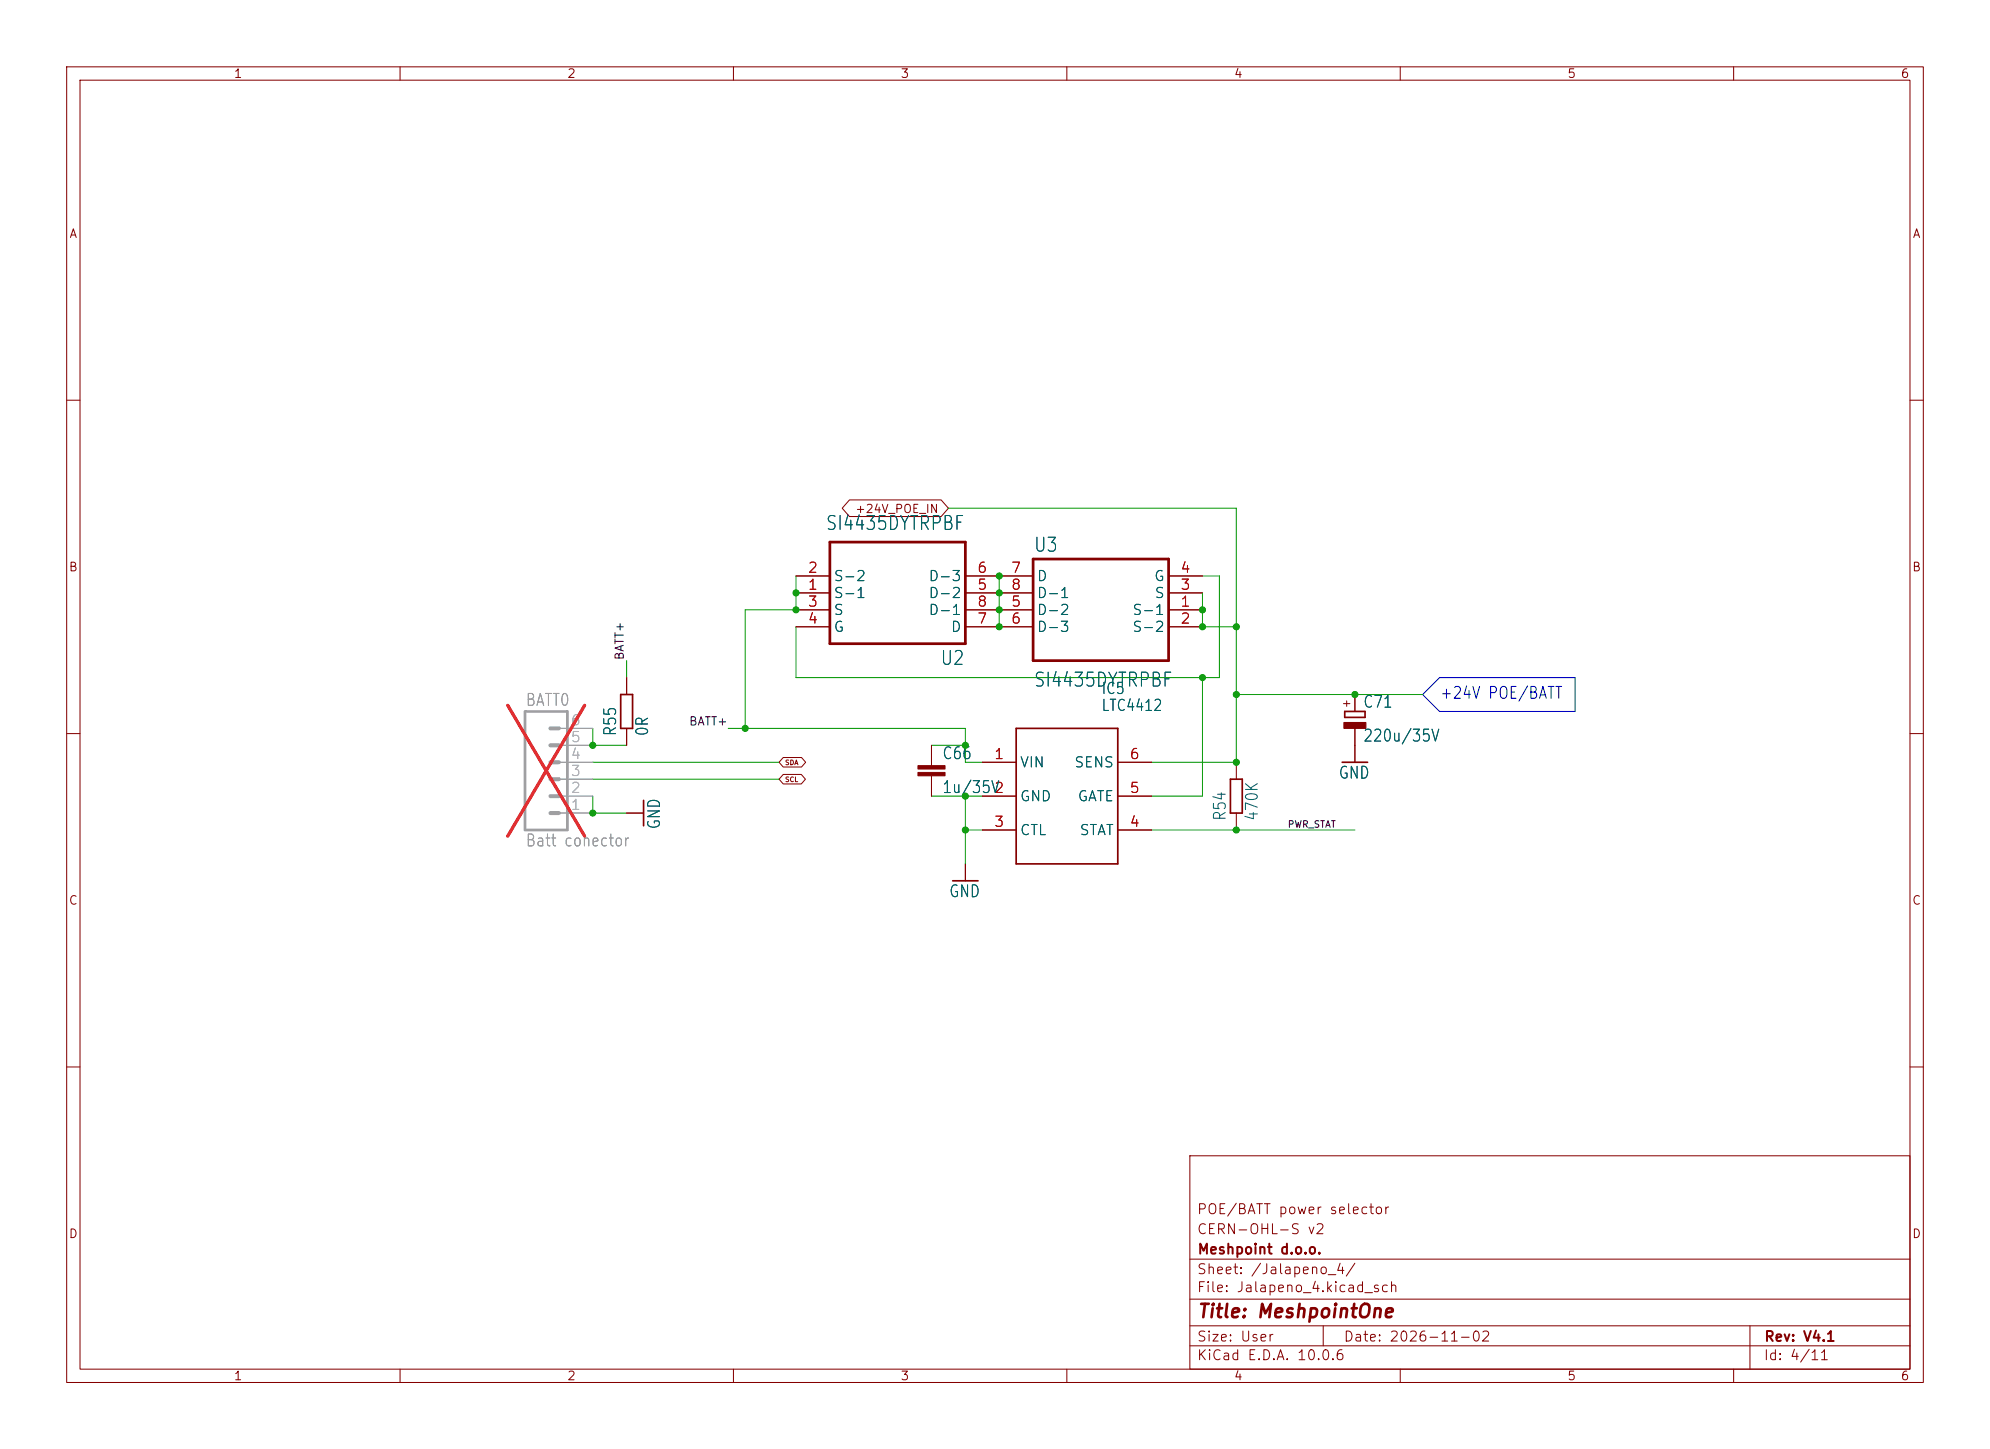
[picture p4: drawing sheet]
(kicad_sch
 (version 20260306)
 (generator "eeschema")
 (generator_version "10.0")
 (paper "User" 298.45 217.322)
 (title_block
  (title "${project_name} ")
  (date "2026-11-02")
  (rev "${project_version} ")
  (company "${project_creator}")
  (comment 1 "${project_license}")
  (comment 2 "POE/BATT power selector"))
 (lib_symbols
  (symbol "Jalapeno-eagle-import:C-EUC0402" (exclude_from_sim no) (in_bom yes) (on_board yes)
   (in_pos_files yes)
   (duplicate_pin_numbers_are_jumpers no)
   (property "Reference" "C" (at 1.524 0.381 0) (show_name no) (do_not_autoplace no) (effects (font (size 1.778 1.5113)) (justify left bottom)))
   (property "Value" "" (at 1.524 -4.699 0) (show_name no) (do_not_autoplace no) (effects (font (size 1.778 1.5113)) (justify left bottom)))
   (property "Footprint" "Jalapeno:C0402" (at 0 0 0) (show_name no) (do_not_autoplace no) (hide yes) (effects (font (size 1.27 1.27))))
   (property "Datasheet" "" (at 0 0 0) (show_name no) (do_not_autoplace no) (hide yes) (effects (font (size 1.27 1.27))))
   (property "Description" "CAPACITOR, European symbol" (at 0 0 0) (show_name no) (do_not_autoplace no) (hide yes) (effects (font (size 1.27 1.27))))
   (property "ki_locked" "" (at 0 0 0) (show_name no) (do_not_autoplace no) (effects (font (size 1.27 1.27))))
   (symbol "C-EUC0402_1_0"
    (rectangle (start -2.032 -1.016) (end 2.032 -0.508) (stroke (width 0) (type default)) (fill (type outline)))
    (rectangle (start -2.032 -2.032) (end 2.032 -1.524) (stroke (width 0) (type default)) (fill (type outline)))
    (polyline (pts (xy 0 0) (xy 0 -0.508)) (stroke (width 0.1524) (type solid)) (fill (type none)))
    (polyline (pts (xy 0 -2.54) (xy 0 -2.032)) (stroke (width 0.1524) (type solid)) (fill (type none)))
    (pin passive line (at 0 2.54 270) (length 2.54) (name "1" (effects (font (size 0 0)))) (number "1" (effects (font (size 0 0)))))
    (pin passive line (at 0 -5.08 90) (length 2.54) (name "2" (effects (font (size 0 0)))) (number "2" (effects (font (size 0 0))))))
   (embedded_fonts no))
  (symbol "Jalapeno-eagle-import:CPOL-EU153CLV-1010" (exclude_from_sim no) (in_bom yes) (on_board yes)
   (in_pos_files yes)
   (duplicate_pin_numbers_are_jumpers no)
   (property "Reference" "C" (at 1.143 0.4826 0) (show_name no) (do_not_autoplace no) (effects (font (size 1.778 1.5113)) (justify left bottom)))
   (property "Value" "" (at 1.143 -4.5974 0) (show_name no) (do_not_autoplace no) (effects (font (size 1.778 1.5113)) (justify left bottom)))
   (property "Footprint" "Jalapeno:153CLV-1010" (at 0 0 0) (show_name no) (do_not_autoplace no) (hide yes) (effects (font (size 1.27 1.27))))
   (property "Datasheet" "" (at 0 0 0) (show_name no) (do_not_autoplace no) (hide yes) (effects (font (size 1.27 1.27))))
   (property "Description" "POLARIZED CAPACITOR, European symbol" (at 0 0 0) (show_name no) (do_not_autoplace no) (hide yes) (effects (font (size 1.27 1.27))))
   (property "ki_locked" "" (at 0 0 0) (show_name no) (do_not_autoplace no) (effects (font (size 1.27 1.27))))
   (symbol "CPOL-EU153CLV-1010_1_0"
    (rectangle (start -1.651 -2.54) (end 1.651 -1.651) (stroke (width 0) (type default)) (fill (type outline)))
    (polyline (pts (xy -1.524 0) (xy -1.524 -0.889)) (stroke (width 0.254) (type solid)) (fill (type none)))
    (polyline (pts (xy -1.524 0) (xy 1.524 0)) (stroke (width 0.254) (type solid)) (fill (type none)))
    (polyline (pts (xy -1.524 -0.889) (xy 1.524 -0.889)) (stroke (width 0.254) (type solid)) (fill (type none)))
    (polyline (pts (xy 1.524 -0.889) (xy 1.524 0)) (stroke (width 0.254) (type solid)) (fill (type none)))
    (text "+" (at -0.5842 0.4064 900) (effects (font (size 1.27 1.0795)) (justify left bottom)))
    (pin passive line (at 0 2.54 270) (length 2.54) (name "+" (effects (font (size 0 0)))) (number "+" (effects (font (size 0 0)))))
    (pin passive line (at 0 -5.08 90) (length 2.54) (name "-" (effects (font (size 0 0)))) (number "-" (effects (font (size 0 0))))))
   (embedded_fonts no))
  (symbol "Jalapeno-eagle-import:LTC4412" (exclude_from_sim no) (in_bom yes) (on_board yes)
   (in_pos_files yes)
   (duplicate_pin_numbers_are_jumpers no)
   (property "Reference" "" (at 5.08 15.24 0) (show_name no) (do_not_autoplace no) (effects (font (size 1.6764 1.4249)) (justify left bottom)))
   (property "Value" "" (at 5.08 12.7 0) (show_name no) (do_not_autoplace no) (effects (font (size 1.6764 1.4249)) (justify left bottom)))
   (property "Footprint" "Jalapeno:TSOT23" (at 0 0 0) (show_name no) (do_not_autoplace no) (hide yes) (effects (font (size 1.27 1.27))))
   (property "Datasheet" "" (at 0 0 0) (show_name no) (do_not_autoplace no) (hide yes) (effects (font (size 1.27 1.27))))
   (property "Description" "" (at 0 0 0) (show_name no) (do_not_autoplace no) (hide yes) (effects (font (size 1.27 1.27))))
   (property "ki_locked" "" (at 0 0 0) (show_name no) (do_not_autoplace no) (effects (font (size 1.27 1.27))))
   (symbol "LTC4412_1_0"
    (polyline (pts (xy -7.62 10.16) (xy -7.62 -10.16)) (stroke (width 0.254) (type solid)) (fill (type none)))
    (polyline (pts (xy -7.62 -10.16) (xy 7.62 -10.16)) (stroke (width 0.254) (type solid)) (fill (type none)))
    (polyline (pts (xy 7.62 10.16) (xy -7.62 10.16)) (stroke (width 0.254) (type solid)) (fill (type none)))
    (polyline (pts (xy 7.62 -10.16) (xy 7.62 10.16)) (stroke (width 0.254) (type solid)) (fill (type none)))
    (pin bidirectional line (at -12.7 5.08 0) (length 5.08) (name "VIN" (effects (font (size 1.524 1.524)))) (number "1" (effects (font (size 1.524 1.524)))))
    (pin bidirectional line (at -12.7 0 0) (length 5.08) (name "GND" (effects (font (size 1.524 1.524)))) (number "2" (effects (font (size 1.524 1.524)))))
    (pin bidirectional line (at -12.7 -5.08 0) (length 5.08) (name "CTL" (effects (font (size 1.524 1.524)))) (number "3" (effects (font (size 1.524 1.524)))))
    (pin bidirectional line (at 12.7 -5.08 180) (length 5.08) (name "STAT" (effects (font (size 1.524 1.524)))) (number "4" (effects (font (size 1.524 1.524)))))
    (pin bidirectional line (at 12.7 0 180) (length 5.08) (name "GATE" (effects (font (size 1.524 1.524)))) (number "5" (effects (font (size 1.524 1.524)))))
    (pin bidirectional line (at 12.7 5.08 180) (length 5.08) (name "SENS" (effects (font (size 1.524 1.524)))) (number "6" (effects (font (size 1.524 1.524))))))
   (embedded_fonts no))
  (symbol "Jalapeno-eagle-import:M06" (exclude_from_sim no) (in_bom yes) (on_board yes)
   (in_pos_files yes)
   (duplicate_pin_numbers_are_jumpers no)
   (property "Reference" "SL" (at -5.08 10.922 0) (show_name no) (do_not_autoplace no) (effects (font (size 1.778 1.5113)) (justify left bottom)))
   (property "Value" "" (at -5.08 -10.16 0) (show_name no) (do_not_autoplace no) (effects (font (size 1.778 1.5113)) (justify left bottom)))
   (property "Footprint" "Jalapeno:06P" (at 0 0 0) (show_name no) (do_not_autoplace no) (hide yes) (effects (font (size 1.27 1.27))))
   (property "Datasheet" "" (at 0 0 0) (show_name no) (do_not_autoplace no) (hide yes) (effects (font (size 1.27 1.27))))
   (property "Description" "AMP QUICK CONNECTOR" (at 0 0 0) (show_name no) (do_not_autoplace no) (hide yes) (effects (font (size 1.27 1.27))))
   (property "ki_locked" "" (at 0 0 0) (show_name no) (do_not_autoplace no) (effects (font (size 1.27 1.27))))
   (symbol "M06_1_0"
    (polyline (pts (xy -5.08 10.16) (xy -5.08 -7.62)) (stroke (width 0.4064) (type solid)) (fill (type none)))
    (polyline (pts (xy -5.08 10.16) (xy 1.27 10.16)) (stroke (width 0.4064) (type solid)) (fill (type none)))
    (polyline (pts (xy -1.27 7.62) (xy 0 7.62)) (stroke (width 0.6096) (type solid)) (fill (type none)))
    (polyline (pts (xy -1.27 5.08) (xy 0 5.08)) (stroke (width 0.6096) (type solid)) (fill (type none)))
    (polyline (pts (xy -1.27 2.54) (xy 0 2.54)) (stroke (width 0.6096) (type solid)) (fill (type none)))
    (polyline (pts (xy -1.27 0) (xy 0 0)) (stroke (width 0.6096) (type solid)) (fill (type none)))
    (polyline (pts (xy -1.27 -2.54) (xy 0 -2.54)) (stroke (width 0.6096) (type solid)) (fill (type none)))
    (polyline (pts (xy -1.27 -5.08) (xy 0 -5.08)) (stroke (width 0.6096) (type solid)) (fill (type none)))
    (polyline (pts (xy 1.27 -7.62) (xy -5.08 -7.62)) (stroke (width 0.4064) (type solid)) (fill (type none)))
    (polyline (pts (xy 1.27 -7.62) (xy 1.27 10.16)) (stroke (width 0.4064) (type solid)) (fill (type none)))
    (pin passive line (at 5.08 -5.08 180) (length 5.08) (name "1" (effects (font (size 0 0)))) (number "1" (effects (font (size 1.524 1.524)))))
    (pin passive line (at 5.08 -2.54 180) (length 5.08) (name "2" (effects (font (size 0 0)))) (number "2" (effects (font (size 1.524 1.524)))))
    (pin passive line (at 5.08 0 180) (length 5.08) (name "3" (effects (font (size 0 0)))) (number "3" (effects (font (size 1.524 1.524)))))
    (pin passive line (at 5.08 2.54 180) (length 5.08) (name "4" (effects (font (size 0 0)))) (number "4" (effects (font (size 1.524 1.524)))))
    (pin passive line (at 5.08 5.08 180) (length 5.08) (name "5" (effects (font (size 0 0)))) (number "5" (effects (font (size 1.524 1.524)))))
    (pin passive line (at 5.08 7.62 180) (length 5.08) (name "6" (effects (font (size 0 0)))) (number "6" (effects (font (size 1.524 1.524))))))
   (embedded_fonts no))
  (symbol "Jalapeno-eagle-import:R-EU_M0805" (exclude_from_sim no) (in_bom yes) (on_board yes)
   (in_pos_files yes)
   (duplicate_pin_numbers_are_jumpers no)
   (property "Reference" "R" (at -3.81 1.4986 0) (show_name no) (do_not_autoplace no) (effects (font (size 1.778 1.5113)) (justify left bottom)))
   (property "Value" "" (at -3.81 -3.302 0) (show_name no) (do_not_autoplace no) (effects (font (size 1.778 1.5113)) (justify left bottom)))
   (property "Footprint" "Jalapeno:M0805" (at 0 0 0) (show_name no) (do_not_autoplace no) (hide yes) (effects (font (size 1.27 1.27))))
   (property "Datasheet" "" (at 0 0 0) (show_name no) (do_not_autoplace no) (hide yes) (effects (font (size 1.27 1.27))))
   (property "Description" "RESISTOR, European symbol" (at 0 0 0) (show_name no) (do_not_autoplace no) (hide yes) (effects (font (size 1.27 1.27))))
   (property "ki_locked" "" (at 0 0 0) (show_name no) (do_not_autoplace no) (effects (font (size 1.27 1.27))))
   (symbol "R-EU_M0805_1_0"
    (polyline (pts (xy -2.54 -0.889) (xy -2.54 0.889)) (stroke (width 0.254) (type solid)) (fill (type none)))
    (polyline (pts (xy -2.54 -0.889) (xy 2.54 -0.889)) (stroke (width 0.254) (type solid)) (fill (type none)))
    (polyline (pts (xy 2.54 0.889) (xy -2.54 0.889)) (stroke (width 0.254) (type solid)) (fill (type none)))
    (polyline (pts (xy 2.54 -0.889) (xy 2.54 0.889)) (stroke (width 0.254) (type solid)) (fill (type none)))
    (pin passive line (at -5.08 0 0) (length 2.54) (name "1" (effects (font (size 0 0)))) (number "1" (effects (font (size 0 0)))))
    (pin passive line (at 5.08 0 180) (length 2.54) (name "2" (effects (font (size 0 0)))) (number "2" (effects (font (size 0 0))))))
   (embedded_fonts no))
  (symbol "Jalapeno-eagle-import:R-EU_R0402" (exclude_from_sim no) (in_bom yes) (on_board yes)
   (in_pos_files yes)
   (duplicate_pin_numbers_are_jumpers no)
   (property "Reference" "R" (at -3.81 1.4986 0) (show_name no) (do_not_autoplace no) (effects (font (size 1.778 1.5113)) (justify left bottom)))
   (property "Value" "" (at -3.81 -3.302 0) (show_name no) (do_not_autoplace no) (effects (font (size 1.778 1.5113)) (justify left bottom)))
   (property "Footprint" "Jalapeno:R0402" (at 0 0 0) (show_name no) (do_not_autoplace no) (hide yes) (effects (font (size 1.27 1.27))))
   (property "Datasheet" "" (at 0 0 0) (show_name no) (do_not_autoplace no) (hide yes) (effects (font (size 1.27 1.27))))
   (property "Description" "RESISTOR, European symbol" (at 0 0 0) (show_name no) (do_not_autoplace no) (hide yes) (effects (font (size 1.27 1.27))))
   (property "ki_locked" "" (at 0 0 0) (show_name no) (do_not_autoplace no) (effects (font (size 1.27 1.27))))
   (symbol "R-EU_R0402_1_0"
    (polyline (pts (xy -2.54 -0.889) (xy -2.54 0.889)) (stroke (width 0.254) (type solid)) (fill (type none)))
    (polyline (pts (xy -2.54 -0.889) (xy 2.54 -0.889)) (stroke (width 0.254) (type solid)) (fill (type none)))
    (polyline (pts (xy 2.54 0.889) (xy -2.54 0.889)) (stroke (width 0.254) (type solid)) (fill (type none)))
    (polyline (pts (xy 2.54 -0.889) (xy 2.54 0.889)) (stroke (width 0.254) (type solid)) (fill (type none)))
    (pin passive line (at -5.08 0 0) (length 2.54) (name "1" (effects (font (size 0 0)))) (number "1" (effects (font (size 0 0)))))
    (pin passive line (at 5.08 0 180) (length 2.54) (name "2" (effects (font (size 0 0)))) (number "2" (effects (font (size 0 0))))))
   (embedded_fonts no))
  (symbol "Jalapeno-eagle-import:SI4435DYTRPBF" (exclude_from_sim no) (in_bom yes) (on_board yes)
   (in_pos_files yes)
   (duplicate_pin_numbers_are_jumpers no)
   (property "Reference" "U" (at -10.16 8.62 0) (show_name no) (do_not_autoplace no) (effects (font (size 2.0828 1.7703)) (justify left bottom)))
   (property "Value" "" (at -10.16 -11.62 0) (show_name no) (do_not_autoplace no) (effects (font (size 2.0828 1.7703)) (justify left bottom)))
   (property "Footprint" "Jalapeno:SOIC127P490X600X175-8N" (at 0 0 0) (show_name no) (do_not_autoplace no) (hide yes) (effects (font (size 1.27 1.27))))
   (property "Datasheet" "" (at 0 0 0) (show_name no) (do_not_autoplace no) (hide yes) (effects (font (size 1.27 1.27))))
   (property "Description" "None" (at 0 0 0) (show_name no) (do_not_autoplace no) (hide yes) (effects (font (size 1.27 1.27))))
   (property "ki_locked" "" (at 0 0 0) (show_name no) (do_not_autoplace no) (effects (font (size 1.27 1.27))))
   (symbol "SI4435DYTRPBF_1_0"
    (polyline (pts (xy -10.16 7.62) (xy 10.16 7.62)) (stroke (width 0.41) (type solid)) (fill (type none)))
    (polyline (pts (xy -10.16 -7.62) (xy -10.16 7.62)) (stroke (width 0.41) (type solid)) (fill (type none)))
    (polyline (pts (xy 10.16 7.62) (xy 10.16 -7.62)) (stroke (width 0.41) (type solid)) (fill (type none)))
    (polyline (pts (xy 10.16 -7.62) (xy -10.16 -7.62)) (stroke (width 0.41) (type solid)) (fill (type none)))
    (pin bidirectional line (at 15.24 0 180) (length 5.08) (name "S-1" (effects (font (size 1.524 1.524)))) (number "1" (effects (font (size 1.524 1.524)))))
    (pin bidirectional line (at 15.24 -2.54 180) (length 5.08) (name "S-2" (effects (font (size 1.524 1.524)))) (number "2" (effects (font (size 1.524 1.524)))))
    (pin bidirectional line (at 15.24 2.54 180) (length 5.08) (name "S" (effects (font (size 1.524 1.524)))) (number "3" (effects (font (size 1.524 1.524)))))
    (pin bidirectional line (at 15.24 5.08 180) (length 5.08) (name "G" (effects (font (size 1.524 1.524)))) (number "4" (effects (font (size 1.524 1.524)))))
    (pin bidirectional line (at -15.24 0 0) (length 5.08) (name "D-2" (effects (font (size 1.524 1.524)))) (number "5" (effects (font (size 1.524 1.524)))))
    (pin bidirectional line (at -15.24 -2.54 0) (length 5.08) (name "D-3" (effects (font (size 1.524 1.524)))) (number "6" (effects (font (size 1.524 1.524)))))
    (pin bidirectional line (at -15.24 5.08 0) (length 5.08) (name "D" (effects (font (size 1.524 1.524)))) (number "7" (effects (font (size 1.524 1.524)))))
    (pin bidirectional line (at -15.24 2.54 0) (length 5.08) (name "D-1" (effects (font (size 1.524 1.524)))) (number "8" (effects (font (size 1.524 1.524))))))
   (embedded_fonts no))
  (symbol "Jalapeno-eagle-import:supply1_GND"
   (power global) (exclude_from_sim no) (in_bom yes) (on_board yes)
   (in_pos_files yes)
   (duplicate_pin_numbers_are_jumpers no)
   (property "Reference" "#GND" (at 0 0 0) (show_name no) (do_not_autoplace no) (hide yes) (effects (font (size 1.27 1.27))))
   (property "Value" "" (at -2.54 -2.54 0) (show_name no) (do_not_autoplace no) (effects (font (size 1.778 1.5113)) (justify left bottom)))
   (property "Footprint" "" (at 0 0 0) (show_name no) (do_not_autoplace no) (hide yes) (effects (font (size 1.27 1.27))))
   (property "Datasheet" "" (at 0 0 0) (show_name no) (do_not_autoplace no) (hide yes) (effects (font (size 1.27 1.27))))
   (property "Description" "SUPPLY SYMBOL" (at 0 0 0) (show_name no) (do_not_autoplace no) (hide yes) (effects (font (size 1.27 1.27))))
   (property "ki_locked" "" (at 0 0 0) (show_name no) (do_not_autoplace no) (effects (font (size 1.27 1.27))))
   (symbol "supply1_GND_1_0"
    (polyline (pts (xy -1.905 0) (xy 1.905 0)) (stroke (width 0.254) (type solid)) (fill (type none)))
    (pin power_in line (at 0 2.54 270) (length 2.54) (name "GND" (effects (font (size 0 0)))) (number "1" (effects (font (size 0 0))))))
   (embedded_fonts no)))
 (text "+24V POE/BATT"
  (exclude_from_sim no)
  (at 215.9 104.14 0)
  (effects (font (size 1.778 1.5113)) (justify left)))
 (junction
  (at 88.9 121.92)
  (diameter 0)
  (color 0 0 0 0))
 (junction
  (at 149.86 86.36)
  (diameter 0)
  (color 0 0 0 0))
 (junction
  (at 149.86 91.44)
  (diameter 0)
  (color 0 0 0 0))
 (junction
  (at 119.38 91.44)
  (diameter 0)
  (color 0 0 0 0))
 (junction
  (at 203.2 104.14)
  (diameter 0)
  (color 0 0 0 0))
 (junction
  (at 88.9 111.76)
  (diameter 0)
  (color 0 0 0 0))
 (junction
  (at 144.78 119.38)
  (diameter 0)
  (color 0 0 0 0))
 (junction
  (at 119.38 88.9)
  (diameter 0)
  (color 0 0 0 0))
 (junction
  (at 185.42 104.14)
  (diameter 0)
  (color 0 0 0 0))
 (junction
  (at 180.34 93.98)
  (diameter 0)
  (color 0 0 0 0))
 (junction
  (at 185.42 114.3)
  (diameter 0)
  (color 0 0 0 0))
 (junction
  (at 180.34 91.44)
  (diameter 0)
  (color 0 0 0 0))
 (junction
  (at 185.42 124.46)
  (diameter 0)
  (color 0 0 0 0))
 (junction
  (at 111.76 109.22)
  (diameter 0)
  (color 0 0 0 0))
 (junction
  (at 144.78 111.76)
  (diameter 0)
  (color 0 0 0 0))
 (junction
  (at 144.78 124.46)
  (diameter 0)
  (color 0 0 0 0))
 (junction
  (at 149.86 88.9)
  (diameter 0)
  (color 0 0 0 0))
 (junction
  (at 185.42 93.98)
  (diameter 0)
  (color 0 0 0 0))
 (junction
  (at 149.86 93.98)
  (diameter 0)
  (color 0 0 0 0))
 (junction
  (at 180.34 101.6)
  (diameter 0)
  (color 0 0 0 0))
 (wire
  (pts (xy 144.78 119.38) (xy 139.7 119.38))
  (stroke (width 0.1524) (type solid)))
 (wire
  (pts (xy 119.38 88.9) (xy 119.38 91.44))
  (stroke (width 0.1524) (type solid)))
 (wire
  (pts (xy 119.38 93.98) (xy 119.38 101.6))
  (stroke (width 0.1524) (type solid)))
 (wire
  (pts (xy 149.86 86.36) (xy 149.86 88.9))
  (stroke (width 0.1524) (type solid)))
 (wire
  (pts (xy 185.42 93.98) (xy 185.42 104.14))
  (stroke (width 0.1524) (type solid)))
 (wire
  (pts (xy 180.34 101.6) (xy 180.34 119.38))
  (stroke (width 0.1524) (type solid)))
 (wire
  (pts (xy 147.32 119.38) (xy 144.78 119.38))
  (stroke (width 0.1524) (type solid)))
 (wire
  (pts (xy 180.34 86.36) (xy 182.88 86.36))
  (stroke (width 0.1524) (type solid)))
 (wire
  (pts (xy 180.34 91.44) (xy 180.34 93.98))
  (stroke (width 0.1524) (type solid)))
 (wire
  (pts (xy 144.78 114.3) (xy 144.78 111.76))
  (stroke (width 0.1524) (type solid)))
 (wire
  (pts (xy 147.32 114.3) (xy 144.78 114.3))
  (stroke (width 0.1524) (type solid)))
 (wire
  (pts (xy 109.22 109.22) (xy 111.76 109.22))
  (stroke (width 0.1524) (type solid)))
 (wire
  (pts (xy 88.9 109.22) (xy 88.9 111.76))
  (stroke (width 0.1524) (type solid)))
 (polyline
  (pts (xy 236.22 106.68) (xy 215.9 106.68))
  (stroke (width 0.1524) (type solid)))
 (wire
  (pts (xy 182.88 101.6) (xy 180.34 101.6))
  (stroke (width 0.1524) (type solid)))
 (wire
  (pts (xy 172.72 124.46) (xy 185.42 124.46))
  (stroke (width 0.1524) (type solid)))
 (wire
  (pts (xy 185.42 76.2) (xy 185.42 93.98))
  (stroke (width 0.1524) (type solid)))
 (wire
  (pts (xy 119.38 91.44) (xy 111.76 91.44))
  (stroke (width 0.1524) (type solid)))
 (wire
  (pts (xy 111.76 109.22) (xy 144.78 109.22))
  (stroke (width 0.1524) (type solid)))
 (wire
  (pts (xy 88.9 114.3) (xy 116.84 114.3))
  (stroke (width 0.1524) (type solid)))
 (wire
  (pts (xy 172.72 119.38) (xy 180.34 119.38))
  (stroke (width 0.1524) (type solid)))
 (wire
  (pts (xy 88.9 121.92) (xy 93.98 121.92))
  (stroke (width 0.1524) (type solid)))
 (wire
  (pts (xy 144.78 129.54) (xy 144.78 124.46))
  (stroke (width 0.1524) (type solid)))
 (wire
  (pts (xy 180.34 88.9) (xy 180.34 91.44))
  (stroke (width 0.1524) (type solid)))
 (wire
  (pts (xy 93.98 101.6) (xy 93.98 99.06))
  (stroke (width 0.1524) (type solid)))
 (wire
  (pts (xy 88.9 121.92) (xy 88.9 119.38))
  (stroke (width 0.1524) (type solid)))
 (wire
  (pts (xy 203.2 104.14) (xy 213.36 104.14))
  (stroke (width 0.1524) (type solid)))
 (wire
  (pts (xy 139.7 111.76) (xy 144.78 111.76))
  (stroke (width 0.1524) (type solid)))
 (wire
  (pts (xy 180.34 93.98) (xy 185.42 93.98))
  (stroke (width 0.1524) (type solid)))
 (polyline
  (pts (xy 213.36 104.14) (xy 215.9 101.6))
  (stroke (width 0.1524) (type solid)))
 (wire
  (pts (xy 93.98 111.76) (xy 88.9 111.76))
  (stroke (width 0.1524) (type solid)))
 (wire
  (pts (xy 119.38 86.36) (xy 119.38 88.9))
  (stroke (width 0.1524) (type solid)))
 (polyline
  (pts (xy 215.9 101.6) (xy 236.22 101.6))
  (stroke (width 0.1524) (type solid)))
 (wire
  (pts (xy 149.86 88.9) (xy 149.86 91.44))
  (stroke (width 0.1524) (type solid)))
 (wire
  (pts (xy 185.42 124.46) (xy 203.2 124.46))
  (stroke (width 0.1524) (type solid)))
 (wire
  (pts (xy 144.78 124.46) (xy 147.32 124.46))
  (stroke (width 0.1524) (type solid)))
 (wire
  (pts (xy 142.24 76.2) (xy 185.42 76.2))
  (stroke (width 0.1524) (type solid)))
 (wire
  (pts (xy 144.78 111.76) (xy 144.78 109.22))
  (stroke (width 0.1524) (type solid)))
 (wire
  (pts (xy 88.9 116.84) (xy 116.84 116.84))
  (stroke (width 0.1524) (type solid)))
 (wire
  (pts (xy 185.42 104.14) (xy 203.2 104.14))
  (stroke (width 0.1524) (type solid)))
 (polyline
  (pts (xy 236.22 101.6) (xy 236.22 106.68))
  (stroke (width 0.1524) (type solid)))
 (polyline
  (pts (xy 215.9 106.68) (xy 213.36 104.14))
  (stroke (width 0.1524) (type solid)))
 (wire
  (pts (xy 185.42 114.3) (xy 185.42 104.14))
  (stroke (width 0.1524) (type solid)))
 (wire
  (pts (xy 144.78 119.38) (xy 144.78 124.46))
  (stroke (width 0.1524) (type solid)))
 (wire
  (pts (xy 182.88 86.36) (xy 182.88 101.6))
  (stroke (width 0.1524) (type solid)))
 (wire
  (pts (xy 172.72 114.3) (xy 185.42 114.3))
  (stroke (width 0.1524) (type solid)))
 (wire
  (pts (xy 149.86 91.44) (xy 149.86 93.98))
  (stroke (width 0.1524) (type solid)))
 (wire
  (pts (xy 111.76 91.44) (xy 111.76 109.22))
  (stroke (width 0.1524) (type solid)))
 (wire
  (pts (xy 119.38 101.6) (xy 180.34 101.6))
  (stroke (width 0.1524) (type solid)))
 (label "BATT+"
  (at 93.98 99.06 90)
  (effects (font (size 1.2446 1.2446)) (justify left bottom)))
 (label "BATT+"
  (at 109.22 109.22 180)
  (effects (font (size 1.2446 1.2446)) (justify right bottom)))
 (label "PWR_STAT"
  (at 193.04 124.46 0)
  (effects (font (size 0.9957 0.9957)) (justify left bottom)))
 (global_label "+24V_POE_IN"
  (shape bidirectional)
  (at 142.24 76.2 180)
  (fields_autoplaced yes)
  (effects (font (size 1.2446 1.2446)) (justify right))
  (property "Intersheetrefs" "${INTERSHEET_REFS}" (at 125.7797 76.2 0) (hide yes) (show_name no) (do_not_autoplace no) (effects (font (size 1.27 1.27)) (justify right))))
 (global_label "SDA"
  (shape bidirectional)
  (at 116.84 114.3 0)
  (fields_autoplaced yes)
  (effects (font (size 0.7112 0.7112)) (justify left))
  (property "Intersheetrefs" "${INTERSHEET_REFS}" (at 121.1321 114.3 0) (hide yes) (show_name no) (do_not_autoplace no) (effects (font (size 1.27 1.27)) (justify left))))
 (global_label "SCL"
  (shape bidirectional)
  (at 116.84 116.84 0)
  (fields_autoplaced yes)
  (effects (font (size 0.7112 0.7112)) (justify left))
  (property "Intersheetrefs" "${INTERSHEET_REFS}" (at 121.0982 116.84 0) (hide yes) (show_name no) (do_not_autoplace no) (effects (font (size 1.27 1.27)) (justify left))))
 (symbol
  (lib_id "Jalapeno-eagle-import:SI4435DYTRPBF")
  (at 165.1 91.44 0)
  (unit 1)
  (body_style 1)
  (exclude_from_sim no)
  (in_bom yes)
  (on_board yes)
  (in_pos_files yes)
  (dnp no)
  (property "Reference" "U3" (at 154.94 82.82 0) (show_name no) (do_not_autoplace no) (effects (font (size 2.0828 1.7703)) (justify left bottom)))
  (property "Value" "SI4435DYTRPBF" (at 154.94 103.06 0) (show_name no) (do_not_autoplace no) (effects (font (size 2.0828 1.7703)) (justify left bottom)))
  (property "Footprint" "Package_SO:SOIC-8_3.9x4.9mm_P1.27mm" (at 165.1 91.44 0) (hide yes) (show_name no) (do_not_autoplace no) (effects (font (size 1.27 1.27))))
  (property "Datasheet" "" (at 165.1 91.44 0) (hide yes) (show_name no) (do_not_autoplace no) (effects (font (size 1.27 1.27))))
  (property "Description" "" (at 165.1 91.44 0) (hide yes) (show_name no) (do_not_autoplace no) (effects (font (size 1.27 1.27))))
  (property "Digikey" "" (at 165.1 91.44 0) (hide yes) (show_name no) (do_not_autoplace no) (effects (font (size 1.27 1.27))))
  (property "Mouser" "" (at 165.1 91.44 0) (hide yes) (show_name no) (do_not_autoplace no) (effects (font (size 1.27 1.27))))
  (property "LCSC" "C67287" (at 165.1 91.44 0) (hide yes) (show_name no) (do_not_autoplace no) (effects (font (size 1.27 1.27))))
  (pin "7")
  (pin "8")
  (pin "5")
  (pin "6")
  (pin "4")
  (pin "3")
  (pin "1")
  (pin "2"))
 (symbol
  (lib_id "Jalapeno-eagle-import:R-EU_M0805")
  (at 93.98 106.68 90)
  (unit 1)
  (body_style 1)
  (exclude_from_sim no)
  (in_bom yes)
  (on_board yes)
  (in_pos_files yes)
  (dnp no)
  (property "Reference" "R55" (at 92.4814 110.49 0) (show_name no) (do_not_autoplace no) (effects (font (size 1.778 1.5113)) (justify left bottom)))
  (property "Value" "0R" (at 97.282 110.49 0) (show_name no) (do_not_autoplace no) (effects (font (size 1.778 1.5113)) (justify left bottom)))
  (property "Footprint" "Resistor_SMD:R_0805_2012Metric" (at 93.98 106.68 0) (hide yes) (show_name no) (do_not_autoplace no) (effects (font (size 1.27 1.27))))
  (property "Datasheet" "" (at 93.98 106.68 0) (hide yes) (show_name no) (do_not_autoplace no) (effects (font (size 1.27 1.27))))
  (property "Description" "" (at 93.98 106.68 0) (hide yes) (show_name no) (do_not_autoplace no) (effects (font (size 1.27 1.27))))
  (property "Digikey" "" (at 93.98 106.68 0) (hide yes) (show_name no) (do_not_autoplace no) (effects (font (size 1.27 1.27))))
  (property "Mouser" "" (at 93.98 106.68 0) (hide yes) (show_name no) (do_not_autoplace no) (effects (font (size 1.27 1.27))))
  (property "LCSC" "C17477" (at 93.98 106.68 0) (hide yes) (show_name no) (do_not_autoplace no) (effects (font (size 1.27 1.27))))
  (pin "1")
  (pin "2"))
 (symbol
  (lib_id "Jalapeno-eagle-import:supply1_GND")
  (at 96.52 121.92 90)
  (unit 1)
  (body_style 1)
  (exclude_from_sim no)
  (in_bom yes)
  (on_board yes)
  (in_pos_files yes)
  (dnp no)
  (property "Reference" "#GND95" (at 96.52 121.92 0) (hide yes) (show_name no) (do_not_autoplace no) (effects (font (size 1.27 1.27))))
  (property "Value" "GND" (at 99.06 124.46 0) (show_name no) (do_not_autoplace no) (effects (font (size 1.778 1.5113)) (justify left bottom)))
  (property "Footprint" "" (at 96.52 121.92 0) (hide yes) (show_name no) (do_not_autoplace no) (effects (font (size 1.27 1.27))))
  (property "Datasheet" "" (at 96.52 121.92 0) (hide yes) (show_name no) (do_not_autoplace no) (effects (font (size 1.27 1.27))))
  (property "Description" "" (at 96.52 121.92 0) (hide yes) (show_name no) (do_not_autoplace no) (effects (font (size 1.27 1.27))))
  (pin "1"))
 (symbol
  (lib_id "Jalapeno-eagle-import:LTC4412")
  (at 160.02 119.38 0)
  (unit 1)
  (body_style 1)
  (exclude_from_sim no)
  (in_bom yes)
  (on_board yes)
  (in_pos_files yes)
  (dnp no)
  (property "Reference" "IC5" (at 165.1 104.14 0) (show_name no) (do_not_autoplace no) (effects (font (size 1.6764 1.4249)) (justify left bottom)))
  (property "Value" "LTC4412" (at 165.1 106.68 0) (show_name no) (do_not_autoplace no) (effects (font (size 1.6764 1.4249)) (justify left bottom)))
  (property "Footprint" "Package_TO_SOT_SMD:TSOT-23-6" (at 160.02 119.38 0) (hide yes) (show_name no) (do_not_autoplace no) (effects (font (size 1.27 1.27))))
  (property "Datasheet" "" (at 160.02 119.38 0) (hide yes) (show_name no) (do_not_autoplace no) (effects (font (size 1.27 1.27))))
  (property "Description" "" (at 160.02 119.38 0) (hide yes) (show_name no) (do_not_autoplace no) (effects (font (size 1.27 1.27))))
  (property "Digikey" "" (at 160.02 119.38 0) (hide yes) (show_name no) (do_not_autoplace no) (effects (font (size 1.27 1.27))))
  (property "Mouser" "" (at 160.02 119.38 0) (hide yes) (show_name no) (do_not_autoplace no) (effects (font (size 1.27 1.27))))
  (property "LCSC" "C514442" (at 160.02 119.38 0) (hide yes) (show_name no) (do_not_autoplace no) (effects (font (size 1.27 1.27))))
  (pin "1")
  (pin "2")
  (pin "3")
  (pin "6")
  (pin "5")
  (pin "4"))
 (symbol
  (lib_id "Jalapeno-eagle-import:R-EU_R0402")
  (at 185.42 119.38 90)
  (unit 1)
  (body_style 1)
  (exclude_from_sim no)
  (in_bom yes)
  (on_board yes)
  (in_pos_files yes)
  (dnp no)
  (property "Reference" "R54" (at 183.9214 123.19 0) (show_name no) (do_not_autoplace no) (effects (font (size 1.778 1.5113)) (justify left bottom)))
  (property "Value" "470K" (at 188.722 123.19 0) (show_name no) (do_not_autoplace no) (effects (font (size 1.778 1.5113)) (justify left bottom)))
  (property "Footprint" "Resistor_SMD:R_0402_1005Metric" (at 185.42 119.38 0) (hide yes) (show_name no) (do_not_autoplace no) (effects (font (size 1.27 1.27))))
  (property "Datasheet" "" (at 185.42 119.38 0) (hide yes) (show_name no) (do_not_autoplace no) (effects (font (size 1.27 1.27))))
  (property "Description" "" (at 185.42 119.38 0) (hide yes) (show_name no) (do_not_autoplace no) (effects (font (size 1.27 1.27))))
  (property "Digikey" "" (at 185.42 119.38 0) (hide yes) (show_name no) (do_not_autoplace no) (effects (font (size 1.27 1.27))))
  (property "Mouser" "" (at 185.42 119.38 0) (hide yes) (show_name no) (do_not_autoplace no) (effects (font (size 1.27 1.27))))
  (property "LCSC" "C25799" (at 185.42 119.38 0) (hide yes) (show_name no) (do_not_autoplace no) (effects (font (size 1.27 1.27))))
  (pin "1")
  (pin "2"))
 (symbol
  (lib_id "Jalapeno-eagle-import:supply1_GND")
  (at 144.78 132.08 0)
  (unit 1)
  (body_style 1)
  (exclude_from_sim no)
  (in_bom yes)
  (on_board yes)
  (in_pos_files yes)
  (dnp no)
  (property "Reference" "#GND97" (at 144.78 132.08 0) (hide yes) (show_name no) (do_not_autoplace no) (effects (font (size 1.27 1.27))))
  (property "Value" "GND" (at 142.24 134.62 0) (show_name no) (do_not_autoplace no) (effects (font (size 1.778 1.5113)) (justify left bottom)))
  (property "Footprint" "" (at 144.78 132.08 0) (hide yes) (show_name no) (do_not_autoplace no) (effects (font (size 1.27 1.27))))
  (property "Datasheet" "" (at 144.78 132.08 0) (hide yes) (show_name no) (do_not_autoplace no) (effects (font (size 1.27 1.27))))
  (property "Description" "" (at 144.78 132.08 0) (hide yes) (show_name no) (do_not_autoplace no) (effects (font (size 1.27 1.27))))
  (pin "1"))
 (symbol
  (lib_id "Jalapeno-eagle-import:supply1_GND")
  (at 203.2 114.3 0)
  (unit 1)
  (body_style 1)
  (exclude_from_sim no)
  (in_bom yes)
  (on_board yes)
  (in_pos_files yes)
  (dnp no)
  (property "Reference" "#GND114" (at 203.2 114.3 0) (hide yes) (show_name no) (do_not_autoplace no) (effects (font (size 1.27 1.27))))
  (property "Value" "GND" (at 200.66 116.84 0) (show_name no) (do_not_autoplace no) (effects (font (size 1.778 1.5113)) (justify left bottom)))
  (property "Footprint" "" (at 203.2 114.3 0) (hide yes) (show_name no) (do_not_autoplace no) (effects (font (size 1.27 1.27))))
  (property "Datasheet" "" (at 203.2 114.3 0) (hide yes) (show_name no) (do_not_autoplace no) (effects (font (size 1.27 1.27))))
  (property "Description" "" (at 203.2 114.3 0) (hide yes) (show_name no) (do_not_autoplace no) (effects (font (size 1.27 1.27))))
  (pin "1"))
 (symbol
  (lib_id "Jalapeno-eagle-import:C-EUC0402")
  (at 139.7 114.3 0)
  (unit 1)
  (body_style 1)
  (exclude_from_sim no)
  (in_bom yes)
  (on_board yes)
  (in_pos_files yes)
  (dnp no)
  (property "Reference" "C66" (at 141.224 113.919 0) (show_name no) (do_not_autoplace no) (effects (font (size 1.778 1.5113)) (justify left bottom)))
  (property "Value" "1u/35V" (at 141.224 118.999 0) (show_name no) (do_not_autoplace no) (effects (font (size 1.778 1.5113)) (justify left bottom)))
  (property "Footprint" "Capacitor_SMD:C_0402_1005Metric" (at 139.7 114.3 0) (hide yes) (show_name no) (do_not_autoplace no) (effects (font (size 1.27 1.27))))
  (property "Datasheet" "" (at 139.7 114.3 0) (hide yes) (show_name no) (do_not_autoplace no) (effects (font (size 1.27 1.27))))
  (property "Description" "" (at 139.7 114.3 0) (hide yes) (show_name no) (do_not_autoplace no) (effects (font (size 1.27 1.27))))
  (property "Digikey" "" (at 139.7 114.3 0) (hide yes) (show_name no) (do_not_autoplace no) (effects (font (size 1.27 1.27))))
  (property "Mouser" "" (at 139.7 114.3 0) (hide yes) (show_name no) (do_not_autoplace no) (effects (font (size 1.27 1.27))))
  (property "LCSC" "C307413" (at 139.7 114.3 0) (hide yes) (show_name no) (do_not_autoplace no) (effects (font (size 1.27 1.27))))
  (pin "1")
  (pin "2"))
 (symbol
  (lib_id "Jalapeno-eagle-import:CPOL-EU153CLV-1010")
  (at 203.2 106.68 0)
  (unit 1)
  (body_style 1)
  (exclude_from_sim no)
  (in_bom yes)
  (on_board yes)
  (in_pos_files yes)
  (dnp no)
  (property "Reference" "C71" (at 204.343 106.1974 0) (show_name no) (do_not_autoplace no) (effects (font (size 1.778 1.5113)) (justify left bottom)))
  (property "Value" "220u/35V" (at 204.343 111.2774 0) (show_name no) (do_not_autoplace no) (effects (font (size 1.778 1.5113)) (justify left bottom)))
  (property "Footprint" "Jalapeno:153CLV-1010" (at 203.2 106.68 0) (hide yes) (show_name no) (do_not_autoplace no) (effects (font (size 1.27 1.27))))
  (property "Datasheet" "" (at 203.2 106.68 0) (hide yes) (show_name no) (do_not_autoplace no) (effects (font (size 1.27 1.27))))
  (property "Description" "" (at 203.2 106.68 0) (hide yes) (show_name no) (do_not_autoplace no) (effects (font (size 1.27 1.27))))
  (property "Digikey" "" (at 203.2 106.68 0) (hide yes) (show_name no) (do_not_autoplace no) (effects (font (size 1.27 1.27))))
  (property "Mouser" "" (at 203.2 106.68 0) (hide yes) (show_name no) (do_not_autoplace no) (effects (font (size 1.27 1.27))))
  (property "LCSC" "C178562" (at 203.2 106.68 0) (hide yes) (show_name no) (do_not_autoplace no) (effects (font (size 1.27 1.27))))
  (pin "+")
  (pin "-"))
 (symbol
  (lib_id "Jalapeno-eagle-import:M06")
  (at 83.82 116.84 0)
  (unit 1)
  (body_style 1)
  (exclude_from_sim no)
  (in_bom yes)
  (on_board yes)
  (in_pos_files yes)
  (dnp yes)
  (property "Reference" "BATT0" (at 78.74 105.918 0) (show_name no) (do_not_autoplace no) (effects (font (size 1.778 1.5113)) (justify left bottom)))
  (property "Value" "Batt conector" (at 78.74 127 0) (show_name no) (do_not_autoplace no) (effects (font (size 1.778 1.5113)) (justify left bottom)))
  (property "Footprint" "Jalapeno:06P" (at 83.82 116.84 0) (hide yes) (show_name no) (do_not_autoplace no) (effects (font (size 1.27 1.27))))
  (property "Datasheet" "" (at 83.82 116.84 0) (hide yes) (show_name no) (do_not_autoplace no) (effects (font (size 1.27 1.27))))
  (property "Description" "" (at 83.82 116.84 0) (hide yes) (show_name no) (do_not_autoplace no) (effects (font (size 1.27 1.27))))
  (property "Digikey" "" (at 83.82 116.84 0) (hide yes) (show_name no) (do_not_autoplace no) (effects (font (size 1.27 1.27))))
  (property "Mouser" "" (at 83.82 116.84 0) (hide yes) (show_name no) (do_not_autoplace no) (effects (font (size 1.27 1.27))))
  (property "LCSC" "C87216" (at 83.82 116.84 0) (hide yes) (show_name no) (do_not_autoplace no) (effects (font (size 1.27 1.27))))
  (pin "6")
  (pin "5")
  (pin "4")
  (pin "3")
  (pin "2")
  (pin "1"))
 (symbol
  (lib_id "Jalapeno-eagle-import:SI4435DYTRPBF")
  (at 134.62 88.9 180)
  (unit 1)
  (body_style 1)
  (exclude_from_sim no)
  (in_bom yes)
  (on_board yes)
  (in_pos_files yes)
  (dnp no)
  (property "Reference" "U2" (at 144.78 97.52 0) (show_name no) (do_not_autoplace no) (effects (font (size 2.0828 1.7703)) (justify left bottom)))
  (property "Value" "SI4435DYTRPBF" (at 144.78 77.28 0) (show_name no) (do_not_autoplace no) (effects (font (size 2.0828 1.7703)) (justify left bottom)))
  (property "Footprint" "Package_SO:SOIC-8_3.9x4.9mm_P1.27mm" (at 134.62 88.9 0) (hide yes) (show_name no) (do_not_autoplace no) (effects (font (size 1.27 1.27))))
  (property "Datasheet" "" (at 134.62 88.9 0) (hide yes) (show_name no) (do_not_autoplace no) (effects (font (size 1.27 1.27))))
  (property "Description" "" (at 134.62 88.9 0) (hide yes) (show_name no) (do_not_autoplace no) (effects (font (size 1.27 1.27))))
  (property "Digikey" "" (at 134.62 88.9 0) (hide yes) (show_name no) (do_not_autoplace no) (effects (font (size 1.27 1.27))))
  (property "Mouser" "" (at 134.62 88.9 0) (hide yes) (show_name no) (do_not_autoplace no) (effects (font (size 1.27 1.27))))
  (property "LCSC" "C67287" (at 134.62 88.9 0) (hide yes) (show_name no) (do_not_autoplace no) (effects (font (size 1.27 1.27))))
  (pin "7")
  (pin "8")
  (pin "5")
  (pin "6")
  (pin "4")
  (pin "3")
  (pin "1")
  (pin "2")))
